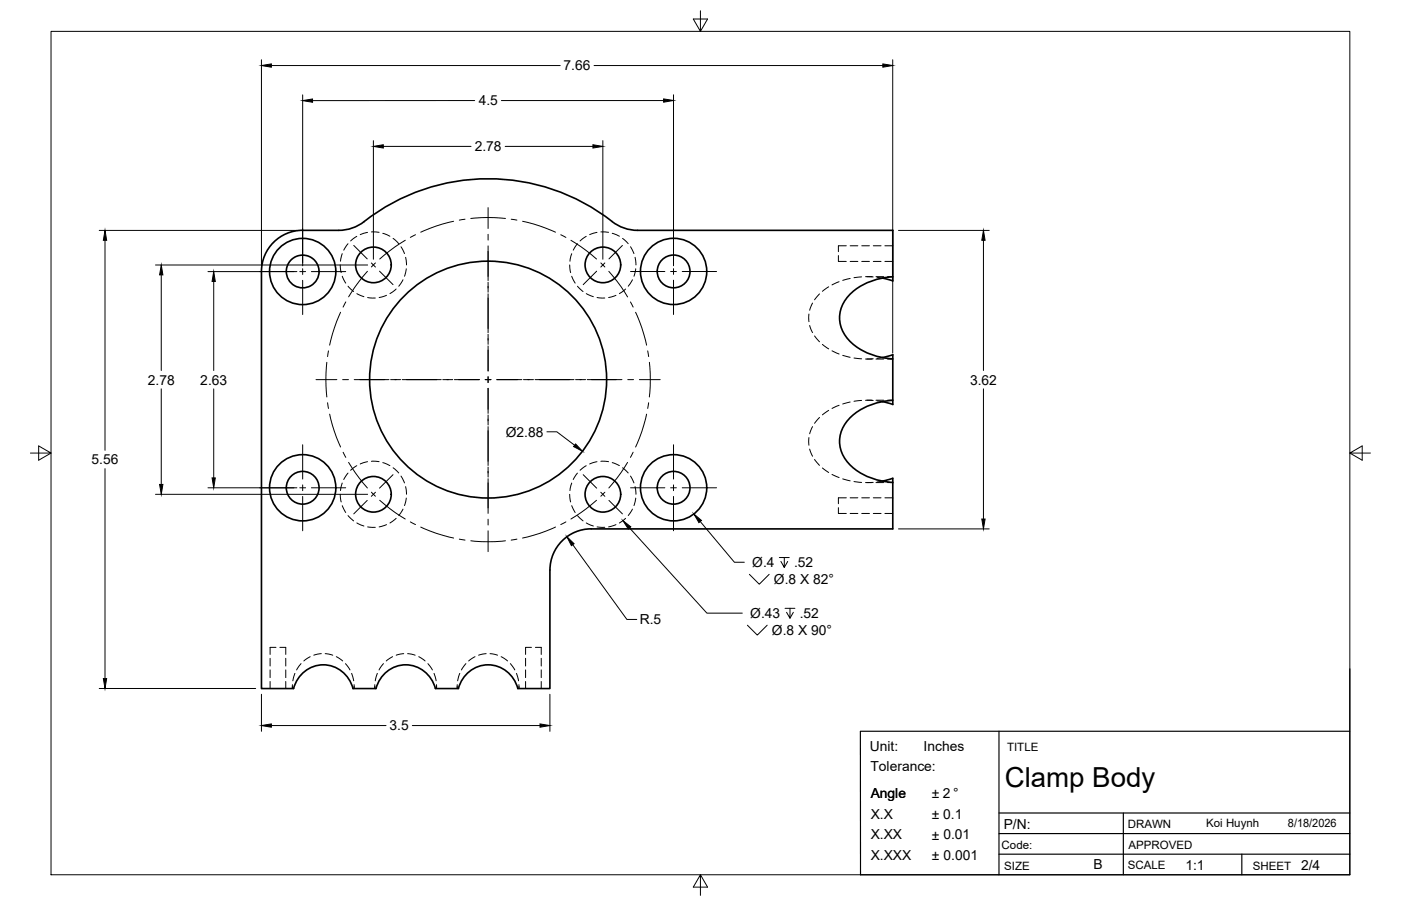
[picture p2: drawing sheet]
<svg xmlns="http://www.w3.org/2000/svg" width="432mm" height="279mm" viewBox="0 0 432 279" stroke-linecap="round" stroke-linejoin="round" font-family="sans-serif">
<!-- layer: Hidden -->
<g fill="none" stroke="#000" stroke-width=".31">
<path d="M105.5 78.2l-.6 2.4M107.3 75.2l-1.4 2M110 72.9l-1.9 1.4M113.3 71.7l-2.3 .6M114.5 71.5l2.3 .1M118 71.9l2.2 1M121.2 73.5l1.7 1.6M123.6 76.1l1.1 2.1M125 79.4l.3 2.3M176.2 78.2l-.5 2.4M178 75.2l-1.3 2M180.7 72.9l-1.9 1.4"/>
<path d="M184 71.7l-2.3 .6M185.2 71.5l2.4 .1M188.7 71.9l2.2 1M191.9 73.5l1.7 1.6M194.3 76.1l1.1 2.1M195.7 79.4l.3 2.3M258.4 78.8v1.8h2.4M260.8 75.8h-2.4v1.8M262 75.8h2.4M265.6 75.8h2.4M269.2 75.8h2.3M272.7 75.8h2.5"/>
<path d="M104.9 81.7l.3 2.4M105.5 85.2l1.1 2.1M107.3 88.3l1.7 1.6M110 90.6l2.2 .9M113.3 91.8l2.4 .1M119.1 91.1l-2.2 .7M122.1 89.1l-1.9 1.5M124.2 86.3l-1.3 2M125.2 82.9l-.5 2.3M175.6 81.7l.3 2.4M176.2 85.2l1.1 2.1M178 88.3l1.7 1.6"/>
<path d="M180.7 90.6l2.2 .9M184 91.8l2.4 .1M189.8 91.1l-2.2 .7M192.8 89.1l-1.9 1.5M194.9 86.3l-1.3 2M195.9 82.9l-.5 2.3M249.3 96.8v2.4M250.4 93.5l-.8 2.2M252.6 90.6l-1.5 1.9M255.4 88.5l-1.9 1.3M258.6 86.9l-2.2 1M262 85.9l-2.3 .6"/>
<path d="M262 80.6h2.4M265.6 85.4l-2.4 .2M265.6 80.6h2.4M266.8 85.3l2.3 .1M267.2 85.3h1.6M269.2 80.6h2.3M270 85.3h2.4M270.3 85.5l1.6 .3M272.7 80.6h2.5M273.6 85.3h1.6M249.6 100.4l.8 2.2M251.1 103.6l1.5 1.8"/>
<path d="M253.5 106.2l1.9 1.4M256.4 108.2l2.2 1M259.7 109.6l2.3 .6M263.2 110.4l2.4 .3M267.2 110.7h1.6M269.1 110.6l-2.3 .1M270 110.7h2.4M271.9 110.3l-1.6 .2M273.6 110.7h1.6M249.3 134.9v2.4M249.6 138.5l.8 2.2M250.4 131.6l-.8 2.2"/>
<path d="M252.6 128.7l-1.5 1.9M255.4 126.6l-1.9 1.3M258.6 125l-2.2 1M262 124l-2.3 .6M265.6 123.5l-2.4 .3M266.8 123.4l2.3 .1M267.2 123.4h1.6M270 123.4h2.4M270.3 123.6l1.6 .3M273.6 123.4h1.6M104.9 152.4l.3 2.4M105.5 149l-.6 2.3"/>
<path d="M105.5 155.9l1.1 2.2M107.3 145.9l-1.4 2M107.3 159l1.7 1.6M110 143.6l-1.9 1.4M113.3 142.4l-2.3 .7M114.5 142.3l2.3 .1M118 142.7l2.2 .9M121.2 144.3l1.7 1.6M122.1 159.9l-1.9 1.4M123.6 146.8l1.1 2.1M124.2 157l-1.3 2M125 150.1l.3 2.3"/>
<path d="M125.2 153.6l-.5 2.3M175.6 152.4l.3 2.4M176.2 155.9l1.1 2.2M176.2 149l-.5 2.3M178 145.9l-1.3 2M178 159l1.7 1.6M180.7 143.6l-1.9 1.4M184 142.4l-2.3 .7M185.2 142.3l2.4 .1M188.7 142.7l2.2 .9M191.9 144.3l1.7 1.6M192.8 159.9l-1.9 1.4"/>
<path d="M194.3 146.8l1.1 2.1M194.9 157l-1.3 2M195.7 150.1l.3 2.3M195.9 153.6l-.5 2.3M251.1 141.7l1.5 1.8M253.5 144.3l1.9 1.4M256.4 146.3l2.2 1M258.4 156.5v1.8h2.4M259.7 147.7l2.3 .6M260.8 153.5h-2.4v1.8M262 158.3h2.4M262 153.5h2.4"/>
<path d="M263.2 148.5l2.4 .3M265.6 158.3h2.4M265.6 153.5h2.4M267.2 148.8h1.6M269.1 148.8h-2.3M269.2 158.3h2.3M269.2 153.5h2.3M270 148.8h2.4M271.9 148.4l-1.6 .2M272.7 158.3h2.5M272.7 153.5h2.5M273.6 148.8h1.6"/>
<path d="M110 161.3l2.2 .9M113.3 162.5l2.4 .1M119.1 161.8l-2.2 .7M180.7 161.3l2.2 .9M184 162.5l2.4 .1M189.8 161.8l-2.2 .7M85.1 199.6h-1.9v2.2M86.3 199.6h1.8v2.2M163.8 199.6h-1.8v2.2M165 199.6h1.8v2.2M83.2 203v2.4M83.2 206.6v2.4"/>
<path d="M83.2 210.2v2.1M88.1 203v2.4M88.1 206.6v2.4M88.1 210.2v2.1M90.1 211.7v.6M90.1 211.1v1.2M90.9 207.7l-.6 2.3M92.8 204.7l-1.4 1.9M95.6 202.5l-2 1.3M99 201.6l-2.3 .5M100.2 201.6l2.4 .5M103.7 202.5l1.9 1.3"/>
<path d="M106.5 204.7l1.4 1.9M108.4 207.7l.6 2.3M109.1 211.1v1.2M109.2 211.7v.6M115.5 211.1v1.2v-.6M116.3 207.7l-.6 2.3M118.2 204.7l-1.4 1.9M121 202.5l-2 1.3M124.4 201.6l-2.3 .5M125.6 201.6l2.4 .5M129.1 202.5l1.9 1.3M131.9 204.7l1.4 1.9"/>
<path d="M133.8 207.7l.6 2.3M134.5 211.1v1.2l.1-.6M140.9 211.1v1.2v-.6M141.7 207.7l-.6 2.3M143.6 204.7l-1.4 1.9M146.4 202.5l-2 1.3M149.8 201.6l-2.3 .5M151 201.6l2.4 .5M154.5 202.5l1.9 1.3M157.3 204.7l1.4 1.9M159.2 207.7l.6 2.3M159.9 211.1l.1 1.2v-.6"/>
<path d="M162 203v2.4M162 206.6v2.4M162 210.2v2.1M166.8 203v2.4M166.8 206.6v2.4M166.8 210.2v2.1"/>
</g>
<!-- layer: Visible -->
<g fill="none" stroke="#000" stroke-width=".51">
<path d="M188.7 68.3a12.7 12.7 0 0 0 7.8 2.7h78.7v15.6l-3.2-.8M188.7 68.3a62 62 0 0 0-77.2 .6 12.7 12.7 0 0 1-7.1 2.1h-11.1a12.7 12.7 0 0 0-12.7 12.7v128.6h9.9a9.4 9.4 0 0 1 9.1-7.3 9.4 9.4 0 0 1 9.2 7.3h7.1a9.4 9.4 0 0 1 9.1-7.3 9.4 9.4 0 0 1 9.2 7.3h7.1a9.4 9.4 0 0 1 9.1-7.3 9.4 9.4 0 0 1 9.2 7.3h9.9v-36.5a12.7 12.7 0 0 1 12.7-12.7h93v-15.6l-3.2 .9M88.2 83.7a5 5 0 0 0 5.1 5.1 5 5 0 0 0 5-5.1M88.2 83.7l.5-2 1-1.5 1.7-1.1 1.6-.4 1.9 .2 1.8 1.1 1.3 1.9 .3 1.8M275.2 85.3a18.8 18.8 0 0 0-15 7.7 9.9 9.9 0 0 0 2.7 13.1 21 21 0 0 0 12.3 4.6M272 110.3l3.2-.9v15.4l-3.2-.9M275.2 123.4a18.8 18.8 0 0 0-15 7.7 9.9 9.9 0 0 0 2.7 13.1 21 21 0 0 0 12.3 4.6"/>
<circle cx="93.3" cy="83.7" r="10.2"/>
<circle cx="115.1" cy="81.7" r="5.5"/>
<circle cx="185.8" cy="81.7" r="5.5"/>
<circle cx="207.6" cy="83.7" r="10.2"/>
<circle cx="207.6" cy="83.7" r="5"/>
<circle cx="150.4" cy="117.1" r="36.5"/>
<circle cx="93.3" cy="150.4" r="10.2"/>
<circle cx="93.3" cy="150.4" r="5"/>
<circle cx="115.1" cy="152.4" r="5.5"/>
<circle cx="185.8" cy="152.4" r="5.5"/>
<circle cx="207.6" cy="150.4" r="10.2"/>
<circle cx="207.6" cy="150.4" r="5"/>
</g>
<!-- layer: Border -->
<path d="M15.7 9.7h400.3v260.1h-400.3zM215.9 3.3v6.4l-2.2-3.8h4.4l-2.2 3.8M9.4 139.7h6.3l-3.8-2.2v4.4l3.8-2.2M416 139.7l3.8 2.2v-4.4l-3.8 2.2h6.4M215.9 269.8l2.2 3.8h-4.4l2.2-3.8v6.3" fill="none" stroke="#000" stroke-width=".31"/>
<!-- layer: Titleblock -->
<path d="M416 206.3v63.5h-150.8v-44.3h150.8M307.9 225.5v44.3M307.9 250.7h108.1M307.9 257.1h108.1M346.2 250.7v19.1M307.9 263.4h108.1M382.7 263.4v6.4" fill="none" stroke="#000" stroke-width=".36"/>
<!-- layer: Smart Centers -->
<g fill="none" stroke="#000" stroke-width=".31">
<path d="M93.3 70.5v10.6M109 75.7l4.2 4.1M124.9 74.1l-3.1 2-4.8 3.8M128.1 72.4l-1.6 .8M139.8 68.2l-5.3 1.5-4.8 1.9M143.3 67.6l-1.7 .3M145.1 67.4l5.3-.3 5.4 .3M150.4 64v6.5M150.4 72.3v1.7M150.4 75.8v10.7M157.6 67.6l1.7 .3M161.1 68.2l5.3 1.5 4.8 1.9"/>
<path d="M172.8 72.4l1.6 .8M176 74.1l4.7 3.2 3.2 2.6M191.8 75.7l-4.1 4.1M207.6 70.5v10.5M80 83.8h10.6M92.4 83.8h1.8M93.3 82.9v1.7M93.3 86.4v10.6M96 83.8h10.6M105 96.3l-1.9 4.8-1.5 5.3M106.6 93.1l-.9 1.6M113.2 83.7l-3.7 4.7-2.1 3.1"/>
<path d="M114.4 81.1l1.3 1.3M115.7 81.1l-1.2 1.2M117 83.6l4.1 4.2M150.4 87v3.1M150.4 90.6v12M183.9 83.6l-4.2 4.2M185.2 81.1l1.2 1.2M186.4 81.1l-1.2 1.3M187.6 83.7l3.8 4.7 2 3.2M194.3 93.1l.8 1.6M194.3 83.7h10.6M195.9 96.3l1.9 4.8 1.5 5.3"/>
<path d="M206.7 83.7h1.8M207.6 82.8v1.8M207.6 86.4v10.6M210.3 83.7h10.6M97.4 117.1h6.4M100.7 111.7l-.3 5.4 .3 5.3M101.2 108.2l-.2 1.8M105.6 117.1h1.8M109.2 117.1h10.7M120.4 117.1h3.1M124 117.1h12M136.5 117.1h3"/>
<path d="M140 117.1h7.8M149.5 117.1h1.8M150.4 103.1v3.1M150.4 106.7v7.7M150.4 116.2v1.8M150.4 119.8v7.7M153.1 117.1h7.7M161.3 117.1h3.1M164.9 117.1h12M177.4 117.1h3.1M181 117.1h10.7M193.5 117.1h1.8"/>
<path d="M197.1 117.1h6.4M199.6 108.2l.3 1.8M200.2 111.7l.2 5.4-.3 5.3M93.3 137.2v10.5M101 124.2l.2 1.8M101.6 127.7l1.5 5.4 1.9 4.8M105.7 139.5l.9 1.6M150.4 128v3.1M150.4 131.6v12M195.1 139.5l-.8 1.6M199.3 127.7l-1.5 5.4-1.9 4.8M199.9 124.2l-.3 1.8"/>
<path d="M207.6 137.2v10.5M80 150.4h10.6M92.4 150.4h1.8M93.3 149.5v1.8M93.3 153.1v10.6M96 150.4h10.6M107.4 142.6l3.3 4.8 2.5 3.1M113.2 154.3l-4.2 4.2M114.5 151.8l1.2 1.2M115.7 151.8l-1.3 1.3M117 154.3l4.8 3.8 3.1 2M121.1 146.4l-4.1 4.1"/>
<path d="M150.4 144v3.1M150.4 147.6v10.7M179.7 146.4l4.2 4.1M183.9 154.3l-3.2 2.6-4.7 3.2M185.2 151.8l1.2 1.3M186.4 151.8l-1.2 1.3M187.7 154.3l4.1 4.2M193.4 142.6l-3.2 4.8-2.6 3.1M194.3 150.4h10.6M206.7 150.4h1.8M207.6 149.5v1.8M207.6 153.1v10.6"/>
<path d="M210.3 150.4h10.6M126.5 161l1.6 .8M129.7 162.5l4.8 2 5.3 1.4M141.6 166.3l1.7 .3M145.1 166.8l5.3 .3 5.4-.3M150.4 160.1v1.8M150.4 163.7v6.4M159.3 166.3l-1.8 .3M171.2 162.5l-4.8 2-5.3 1.4M174.4 161l-1.6 .8"/>
</g>
<!-- layer: FD_Dimensions -->
<g fill="none" stroke="#000" stroke-width=".31">
<path d="M80.6 18.4v63.6M275.1 18.4v90.5M83.6 20.2h89.1M93.3 29.3v52.7M146.3 31h-50M154.5 31h50M183.1 20.2h89M207.6 29.2v52.8M115.1 43.4v36.5M118.1 45.1h27.1M155.7 45.1h27.1M185.8 43.4v36.5"/>
<path d="M30.6 71.1h60.9M32.4 74.1v64.8M276.9 71.1h28M303.1 74.1v40.2M47.9 81.7h65.4M49.7 84.8v29.5M64.1 83.8h27.4M65.9 86.8v27.5M49.7 119.9v29.5M65.9 119.9v27.5M303.1 119.9v40.2M168.6 133.2h3l5.5 4.1"/>
<path d="M32.4 144.5v64.8M47.9 152.4h65.4M64.1 150.4h27.4M176.5 168l16.7 23h3.1M276.9 163.1h28M30.6 212.3h48.2M80.6 214.1v11.4M169.5 214.1v11.4M83.6 223.8h35.4M127.1 223.8h39.3"/>
</g>
<g fill="#000" stroke="#000" stroke-width=".31">
<path d="M80.6 20.2l3-.5v1zM272.1 19.7l3 .5-3 .5zM93.3 31l3-.5v1zM204.5 30.5l3.1 .5-3.1 .5zM115.1 45.1l3-.5v1.1zM182.8 44.6l3 .5-3 .6zM32.4 71.1l.5 3h-1zM303.1 71.1l.5 3h-1zM49.7 81.7l.5 3.1h-1zM65.9 83.8l.5 3h-1zM177.4 136.9l2.1 2.2-2.7-1.4zM49.2 149.4h1l-.5 3z"/>
<path d="M65.4 147.4h1l-.5 3zM174.7 165.5l2.2 2.2-.8 .6zM302.6 160.1h1l-.5 3zM31.9 209.3h1l-.5 3zM80.6 223.8l3-.6v1.1zM166.4 223.2l3.1 .6-3.1 .5z"/>
</g>
<!-- layer: Hole Notes -->
<path d="M194 162.8l23.9 26.3h10.9M215.8 160.8l10.6 12.6h3M231 177.1l3 3.1 3.1-3.1M240.2 171.9h3M241.7 171.9v3.1l-1-1.9M242.8 173.1l-1.1 1.9M230.4 192.8l3 3.1 3.1-3.1M242 187.6h3M243.5 187.6v3l-1.1-1.8M244.5 188.8l-1 1.8" fill="none" stroke="#000" stroke-width=".31"/>
<path d="M192 160.5l2.4 2-.7 .7zM213.8 158.5l2.4 2-.8 .7z" fill="#000" stroke="#000" stroke-width=".31"/>
<text font-size="8.5" x="309.7" y="242.8">Clamp Body</text>
<g font-size="4.3">
<text x="173.7" y="21.7">7.66</text>
<text x="147.5" y="32.5">4.5</text>
<text x="146.3" y="46.7">2.78</text>
<text x="45.6" y="118.6">2.78</text>
<text x="61.7" y="118.6">2.63</text>
<text x="299" y="118.6">3.62</text>
<text x="155.9" y="134.6">Ø2.88</text>
<text x="28.2" y="143.2">5.56</text>
<text x="231.9" y="175">Ø.4</text>
<text x="244.7" y="175">.52</text>
<text x="238.5" y="180.2">Ø.8 X 82°</text>
<text x="231.2" y="190.6">Ø.43</text>
<text x="246.5" y="190.6">.52</text>
<text x="197.2" y="192.5">R.5</text>
<text x="237.9" y="195.9">Ø.8 X 90°</text>
<text x="120.1" y="225.3">3.5</text>
<text x="268.1" y="231.7">Unit:</text>
<text x="284.7" y="231.6">Inches</text>
<text x="268.3" y="237.9">Tolerance:</text>
<text x="268.4" y="246">Angle</text>
<text x="287.2" y="246">± 2 °</text>
<text x="268.4" y="252.5">X.X</text>
<text x="287.2" y="252.7">± 0.1</text>
<text x="309.4" y="255.5">P/N:</text>
<text x="268.4" y="258.9">X.XX</text>
<text x="287.2" y="259">± 0.01</text>
<text x="268.4" y="265.1">X.XXX</text>
<text x="287.2" y="265.3">± 0.001</text>
<text x="337" y="268.1">B</text>
<text x="365.3" y="268.2">1:1</text>
<text x="401" y="268.2">2/4</text>
</g>
<g font-size="3.5">
<text x="310.4" y="231.5">TITLE</text>
<text x="347.6" y="255.4">DRAWN</text>
<text x="371.8" y="254.9">Koi Huynh</text>
<text x="397" y="254.9">8/18/2026</text>
<text x="308.7" y="261.8">Code:</text>
<text x="347.8" y="261.7">APPROVED</text>
<text x="309.5" y="268.3">SIZE</text>
<text x="347.6" y="268.1">SCALE</text>
<text x="386.1" y="268.2">SHEET</text>
</g>
</svg>
